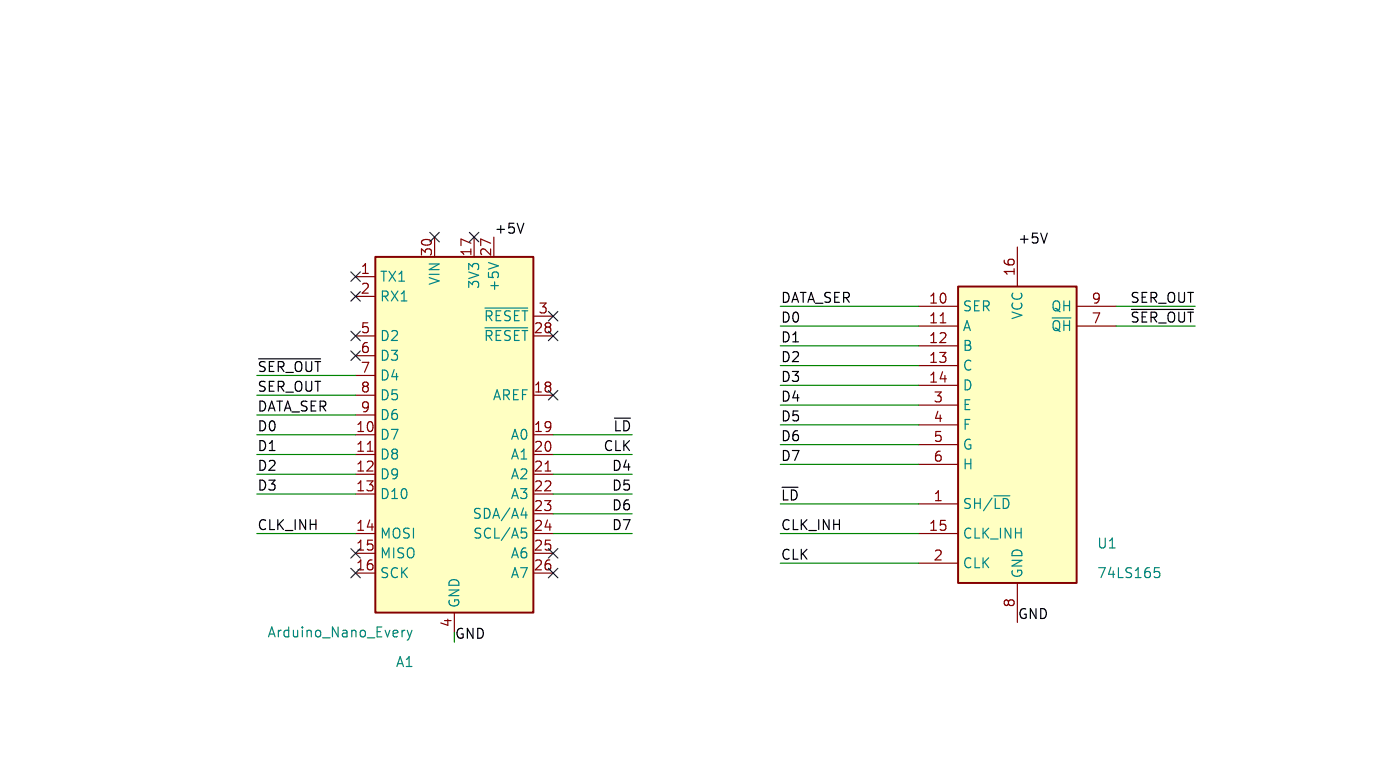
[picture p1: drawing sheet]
<svg xmlns="http://www.w3.org/2000/svg" width="180mm" height="100mm" viewBox="0 0 180 100" stroke-linecap="round" stroke-linejoin="round" font-family="sans-serif">
<path d="M0 0h180v100h-180z" fill="#fff" stroke="#fff" stroke-width=".13"/>
<g fill="#ffffc2" stroke="#ffffc2" stroke-width=".13">
<path d="M48.3 33h20.3v45.7h-20.3z"/>
<path d="M123.2 36.8h15.2v38.1h-15.2z"/>
</g>
<path d="M48.3 33h20.3v45.7h-20.3zM123.2 36.8h15.2v38.1h-15.2z" fill="none" stroke="#840000" stroke-width=".25"/>
<g fill="none" stroke="#840000" stroke-width=".15">
<path d="M45.7 35.6h2.6M45.7 38.1h2.6M55.9 30.5v2.5M61 30.5v2.5M63.5 30.5v2.5M118.1 39.4h5.1M130.8 31.7v5.1M138.4 39.4h5.1M45.7 55.9h2.6M45.7 58.4h2.6M45.7 50.8h2.6M45.7 43.2h2.6"/>
<path d="M45.7 45.7h2.6M45.7 48.3h2.6M45.7 53.3h2.6M47.2 58h.8M68.6 55.9h2.5M68.6 58.4h2.5M68.6 50.8h2.5M68.6 43.2h2.5M68.6 40.6h2.5M118.1 41.9h5.1M118.1 44.4h5.1M118.1 47h5.1"/>
<path d="M118.1 49.5h5.1M118.1 52.1h5.1M118.1 54.6h5.1M118.1 57.1h5.1M118.1 59.7h5.1M120.9 41.5h.7M138.4 41.9h5.1M45.7 61h2.6M45.7 63.5h2.6M45.7 68.6h2.6M45.7 71.1h2.6M45.7 73.7h2.6"/>
<path d="M58.4 78.7v2.6M68.6 61h2.5M68.6 63.5h2.5M68.6 68.6h2.5M68.6 71.1h2.5M68.6 73.7h2.5M68.6 66h2.5M70.1 60.5h.7M118.1 68.6h5.1M118.1 64.8h5.1M118.1 72.4h5.1M130.8 74.9v5.1"/>
</g>
<g fill="none" stroke="#008484" stroke-width=".15">
<path d="M62.4 39.6h5.4M62.8 33.7l1.3 .5M62.4 42.1h5.4M67 66.2h.8M67.1 67.9h.6M67.2 68.4h.3l.2 .2v.3l-.1 .2-.4 .1M67.6 65.8v.8M148.5 73h.6M148.6 73.5h.3l.2 .2v.3l-.1 .2h-.4M52.1 81l-.3 .1-.1 .2M52.4 81l.3 .9M52.7 81.9l-.2 .3-.1 .1"/>
<path d="M53 81l-.3 .9"/>
</g>
<path d="M67.3 28.7l-.4 1.3M134.7 30l-.5 1.2M145.5 39.8h7.9M33.2 46.1h8" fill="none" stroke="#000" stroke-width=".15"/>
<g fill="none" stroke="#008400" stroke-width=".15">
<path d="M100.3 39.4h17.8M143.5 39.4h10.2M33 55.9h12.7M33 58.4h12.7M33 53.3h12.7M33 50.8h12.7M33 48.3h12.7M71.1 55.9h10.2M71.1 58.4h10.2M100.3 57.1h17.8M100.3 54.6h17.8M100.3 52.1h17.8"/>
<path d="M100.3 49.5h17.8M100.3 59.7h17.8M100.3 41.9h17.8M100.3 44.4h17.8M100.3 47h17.8M143.5 41.9h10.2M33 61h12.7M33 63.5h12.7M33 68.6h12.7M71.1 61h10.2M71.1 63.5h10.2M71.1 68.6h10.2"/>
<path d="M71.1 66h10.2M100.3 72.4h17.8M100.3 68.6h17.8M100.3 64.8h17.8"/>
</g>
<g fill="none" stroke="#000084" stroke-width=".15">
<path d="M45.1 35l1.2 1.2M45.1 37.5l1.2 1.2M46.3 35l-1.2 1.2M46.3 37.5l-1.2 1.2M55.3 29.9l1.2 1.2M56.5 29.9l-1.2 1.2M60.4 29.9l1.2 1.2M61.6 29.9l-1.2 1.2M45.1 42.6l1.2 1.2M45.1 45.1l1.2 1.2M46.3 42.6l-1.2 1.2M46.3 45.1l-1.2 1.2"/>
<path d="M70.5 42.6l1.2 1.2M70.5 40l1.2 1.2M70.5 50.2l1.2 1.2M71.7 42.6l-1.2 1.2M71.7 40l-1.2 1.2M71.7 50.2l-1.2 1.2M45.1 73.1l1.2 1.2M45.1 70.5l1.2 1.2M46.3 73.1l-1.2 1.2M46.3 70.5l-1.2 1.2M70.5 70.5l1.2 1.2M70.5 73.1l1.2 1.2"/>
<path d="M71.7 70.5l-1.2 1.2M71.7 73.1l-1.2 1.2"/>
</g>
<g font-size="1.8" fill="#840000">
<text x="46.3" y="35.3">1</text>
<text x="55.6" y="33.1" transform="rotate(-90 55.6 33.1)">30</text>
<text x="60.7" y="33.1" transform="rotate(-90 60.7 33.1)">17</text>
<text x="63.2" y="33.1" transform="rotate(-90 63.2 33.1)">27</text>
<text x="130.6" y="35.6" transform="rotate(-90 130.6 35.6)">16</text>
<text x="46.3" y="37.8">2</text>
<text x="69.1" y="40.4">3</text>
<text x="119.3" y="39.1">10</text>
<text x="119.3" y="41.7">11</text>
<text x="140.3" y="41.7">7</text>
<text x="140.3" y="39.1">9</text>
<text x="46.3" y="42.9">5</text>
<text x="46.3" y="45.5">6</text>
<text x="68.5" y="42.9">28</text>
<text x="119.3" y="44.2">12</text>
<text x="119.3" y="46.7">13</text>
<text x="46.3" y="48">7</text>
<text x="46.3" y="50.5">8</text>
<text x="46.3" y="53.1">9</text>
<text x="68.5" y="50.5">18</text>
<text x="119.3" y="49.3">14</text>
<text x="119.9" y="51.8">3</text>
<text x="45.7" y="55.6">10</text>
<text x="45.7" y="58.2">11</text>
<text x="68.5" y="55.6">19</text>
<text x="68.5" y="58.2">20</text>
<text x="119.9" y="54.4">4</text>
<text x="119.9" y="56.9">5</text>
<text x="119.9" y="59.4">6</text>
<text x="45.7" y="60.7">12</text>
<text x="45.7" y="63.2">13</text>
<text x="68.5" y="60.7">21</text>
<text x="68.5" y="63.2">22</text>
<text x="68.5" y="65.8">23</text>
<text x="119.9" y="64.5">1</text>
<text x="45.7" y="68.3">14</text>
<text x="45.7" y="70.9">15</text>
<text x="68.5" y="68.3">24</text>
<text x="68.5" y="70.9">25</text>
<text x="119.3" y="68.3">15</text>
<text x="45.7" y="73.4">16</text>
<text x="68.5" y="73.4">26</text>
<text x="119.9" y="72.1">2</text>
<text x="58.2" y="80.7" transform="rotate(-90 58.2 80.7)">4</text>
<text x="130.6" y="78.2" transform="rotate(-90 130.6 78.2)">8</text>
</g>
<g font-size="1.8">
<text x="63.5" y="30.1">+5V</text>
<text x="130.8" y="31.4">+5V</text>
<text x="100.3" y="41.6">D0</text>
<text x="100.3" y="39">DATA_SER</text>
<text x="145.2" y="41.6">~{SER_OUT}</text>
<text x="145.2" y="39">SER_OUT</text>
<text x="33" y="47.9">~{SER_OUT}</text>
<text x="100.3" y="44.1">D1</text>
<text x="100.3" y="46.6">D2</text>
<text x="33" y="53">DATA_SER</text>
<text x="33" y="50.5">SER_OUT</text>
<text x="100.3" y="51.7">D4</text>
<text x="100.3" y="49.2">D3</text>
<text x="33" y="58.1">D1</text>
<text x="33" y="55.5">D0</text>
<text x="77.5" y="58.1">CLK</text>
<text x="78.8" y="55.5">~{LD}</text>
<text x="100.3" y="54.3">D5</text>
<text x="100.3" y="59.3">D7</text>
<text x="100.3" y="56.8">D6</text>
<text x="33" y="63.2">D3</text>
<text x="33" y="60.6">D2</text>
<text x="78.6" y="63.2">D5</text>
<text x="78.6" y="65.7">D6</text>
<text x="78.6" y="60.6">D4</text>
<text x="100.3" y="64.4">~{LD}</text>
<text x="33" y="68.2">CLK_INH</text>
<text x="78.6" y="68.2">D7</text>
<text x="100.3" y="68.2">CLK_INH</text>
<text x="100.3" y="72">CLK</text>
<text x="130.8" y="79.7">GND</text>
</g>
<g font-size="1.8" fill="#008484">
<text x="48.8" y="36.4">TX1</text>
<text x="48.8" y="39">RX1</text>
<text x="56.7" y="36.8" transform="rotate(-90 56.7 36.8)">VIN</text>
<text x="61.8" y="37.2" transform="rotate(-90 61.8 37.2)">3V3</text>
<text x="62.1" y="41.5">~{RESET}</text>
<text x="64.4" y="37.6" transform="rotate(-90 64.4 37.6)">+5V</text>
<text x="123.7" y="40.2">SER</text>
<text x="131.7" y="41.2" transform="rotate(-90 131.7 41.2)">VCC</text>
<text x="135.1" y="40.2">QH</text>
<text x="48.8" y="44">D2</text>
<text x="48.8" y="46.6">D3</text>
<text x="62.1" y="44">~{RESET}</text>
<text x="123.7" y="42.8">A</text>
<text x="123.7" y="45.3">B</text>
<text x="123.7" y="47.9">C</text>
<text x="135.1" y="42.8">~{QH}</text>
<text x="48.8" y="49.1">D4</text>
<text x="48.8" y="51.7">D5</text>
<text x="63.3" y="51.7">AREF</text>
<text x="123.7" y="50.4">D</text>
<text x="123.7" y="52.9">E</text>
<text x="48.8" y="56.7">D7</text>
<text x="48.8" y="59.3">D8</text>
<text x="48.8" y="54.2">D6</text>
<text x="65.6" y="56.7">A0</text>
<text x="65.6" y="59.3">A1</text>
<text x="123.7" y="55.5">F</text>
<text x="123.7" y="58">G</text>
<text x="48.8" y="61.8">D9</text>
<text x="48.8" y="64.4">D10</text>
<text x="65.6" y="61.8">A2</text>
<text x="65.6" y="64.4">A3</text>
<text x="123.7" y="65.6">SH/~{LD}</text>
<text x="123.7" y="60.6">H</text>
<text x="48.8" y="69.4">MOSI</text>
<text x="48.8" y="72">MISO</text>
<text x="60.7" y="66.9">SDA/A4</text>
<text x="60.7" y="69.4">SCL/A5</text>
<text x="65.6" y="72">A6</text>
<text x="123.7" y="69.4">CLK_INH</text>
<text x="141" y="70.7">U1</text>
<text x="48.8" y="74.5">SCK</text>
<text x="65.6" y="74.5">A7</text>
<text x="123.7" y="73.3">CLK</text>
<text x="131.7" y="74.4" transform="rotate(-90 131.7 74.4)">GND</text>
<text x="141" y="74.5">74LS165</text>
<text x="34.3" y="82.1">Arduino_Nano_Every</text>
<text x="59.3" y="78.2" transform="rotate(-90 59.3 78.2)">GND</text>
<text x="50.8" y="86">A1</text>
</g>
<text font-size="1.8" fill="#008400" x="58.4" y="82.2">GND</text>
</svg>
